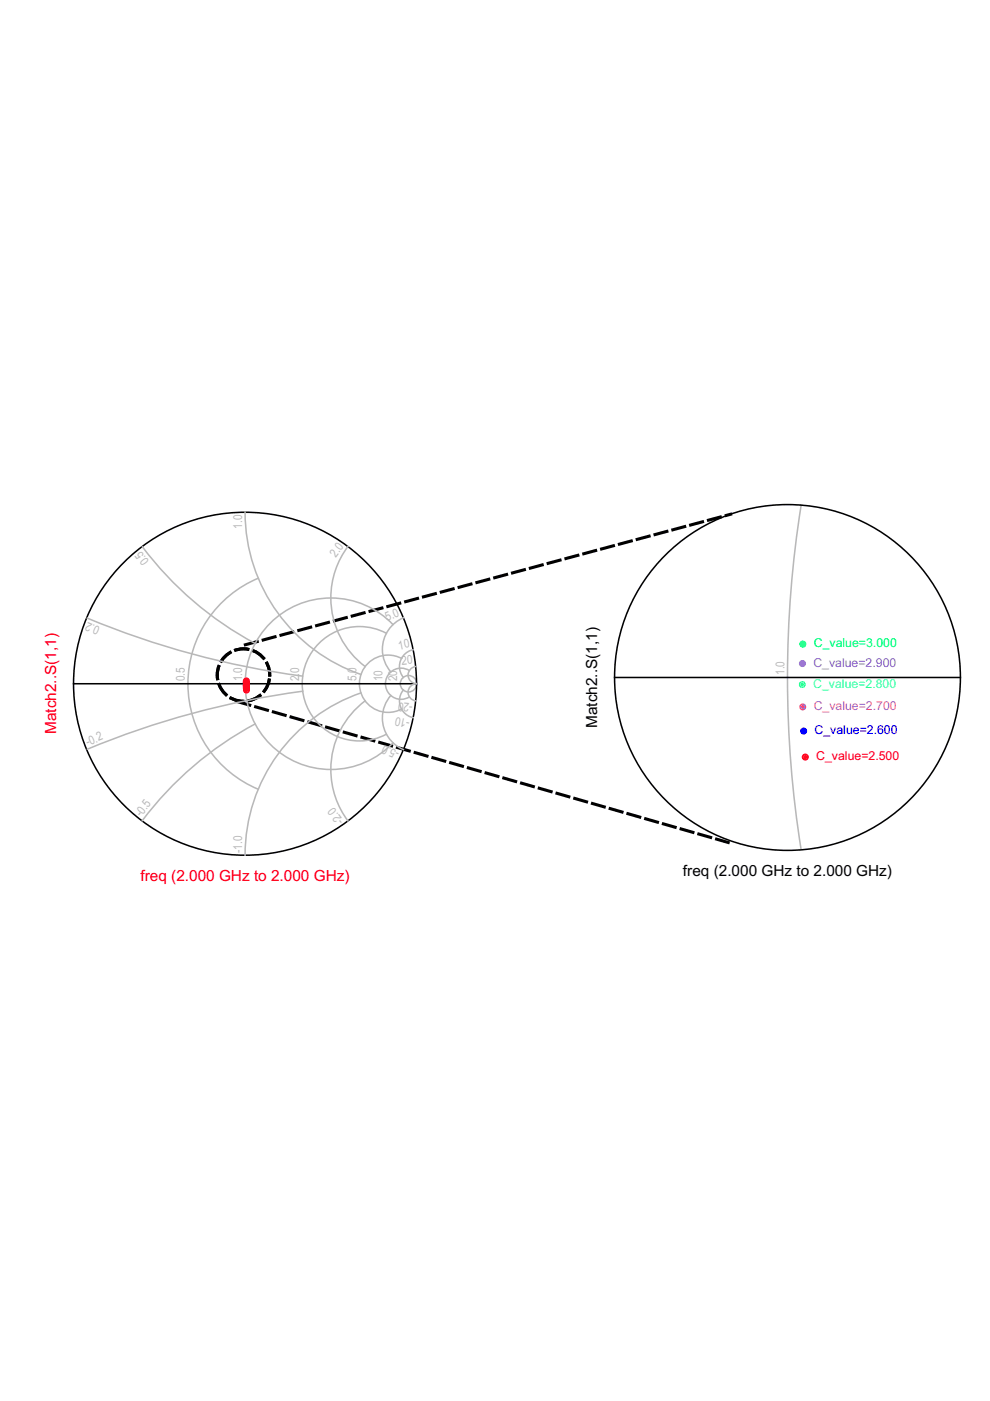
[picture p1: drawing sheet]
<svg xmlns="http://www.w3.org/2000/svg" width="210mm" height="297mm" viewBox="0 0 210 297" stroke-linecap="round" stroke-linejoin="round" font-family="sans-serif">
<path d="M52 136.7l102.9-27.7M50.4 148.8l104 29.8M57.2 143.1a5.6 5.6 0 0 0-8.1-4.9 5.6 5.6 0 0 0-.8 9.4 5.6 5.6 0 0 0 8.8-3.6l.1-.9" fill="none" stroke="#000" stroke-width=".65" stroke-dasharray="2.6 1.3"/>
<path d="M169.8 107.2a231.8 231.8 0 0 0 0 72.8" fill="none" stroke="#b8b8b8" stroke-width=".33"/>
<g fill="none" stroke="#000" stroke-width=".33">
<path d="M130.3 143.6h73.3"/>
<circle cx="167" cy="143.6" r="36.7"/>
</g>
<circle cx="170.7" cy="160.5" r=".42" fill="#f00"/>
<circle cx="170.7" cy="160.5" r=".58" fill="none" stroke="#f00" stroke-width=".33"/>
<circle cx="170.4" cy="155" r=".42" fill="#00f"/>
<circle cx="170.4" cy="155" r=".58" fill="none" stroke="#00f" stroke-width=".33"/>
<circle cx="170.2" cy="149.9" r=".42" fill="#f0f"/>
<circle cx="170.2" cy="149.9" r=".58" fill="none" stroke="#f0f" stroke-width=".33"/>
<circle cx="170.1" cy="145.1" r=".42" fill="#0ff"/>
<circle cx="170.1" cy="145.1" r=".58" fill="none" stroke="#0ff" stroke-width=".33"/>
<circle cx="170.1" cy="140.7" r=".42" fill="#7b68ee"/>
<circle cx="170.1" cy="140.7" r=".58" fill="none" stroke="#7b68ee" stroke-width=".33"/>
<circle cx="170.2" cy="136.6" r=".42" fill="#0f0"/>
<circle cx="170.2" cy="136.6" r=".58" fill="none" stroke="#0f0" stroke-width=".33"/>
<g fill="none" stroke="#b8b8b8" stroke-width=".33">
<path d="M30.2 116a73.1 73.1 0 0 0 23.9 20.4M52 108.6a36.4 36.4 0 0 0 24.5 34.4M73.8 115.9a18.2 18.2 0 0 0 3.6 25.4M18.5 131.1a180.6 180.6 0 0 0 45.6 12.2M54.8 122.6a24.2 24.2 0 0 0-15 22.4 24.2 24.2 0 0 0 14.9 22.3M81.9 134.3a12.1 12.1 0 0 0-17.8 10.7 12.1 12.1 0 0 0 17.8 10.7M83.3 132.4a18.2 18.2 0 0 0-25.9-.4 18.2 18.2 0 0 0 0 25.9 18.2 18.2 0 0 0 25.9-.4M85.1 139.6a6.1 6.1 0 0 0-8.9 5.4 6.1 6.1 0 0 0 8.9 5.3M85.5 131a7.3 7.3 0 0 0-2.6 11.5M87.6 137.7a3.6 3.6 0 0 0-2.1 5.9M54.1 153.5a73.1 73.1 0 0 0-23.9 20.5M64.2 146.6a180.7 180.7 0 0 0-45.7 12.2"/>
<path d="M76.5 146.9a36.4 36.4 0 0 0-24.5 34.4M77.4 148.6a18.2 18.2 0 0 0-3.6 25.4M82.9 147.5a7.3 7.3 0 0 0 2.6 11.4M85.5 146.3a3.6 3.6 0 0 0 2.1 5.9M86.8 142.2a3.3 3.3 0 0 0-5.1 2.8 3.3 3.3 0 0 0 5.1 2.8M88.1 141.3a1.82 1.82 0 0 0-1.6 1.9 1.82 1.82 0 0 0 1.8 1.7M88.3 145a1.82 1.82 0 0 0-1.8 1.7 1.82 1.82 0 0 0 1.6 1.9"/>
<circle cx="86.6" cy="145" r="1.75"/>
</g>
<g fill="none" stroke="#000" stroke-width=".33">
<path d="M15.6 145h72.7"/>
<circle cx="51.9" cy="145" r="36.4"/>
</g>
<g fill="#f00">
<circle cx="52.3" cy="146.3" r=".42"/>
<circle cx="52.2" cy="145.9" r=".42"/>
<circle cx="52.2" cy="145.5" r=".42"/>
<circle cx="52.2" cy="145.1" r=".42"/>
<circle cx="52.2" cy="144.7" r=".42"/>
<circle cx="52.2" cy="144.4" r=".42"/>
</g>
<g fill="none" stroke="#f00" stroke-width=".33">
<circle cx="52.2" cy="144.7" r=".58"/>
<circle cx="52.2" cy="145.1" r=".58"/>
<circle cx="52.2" cy="145.5" r=".58"/>
<circle cx="52.2" cy="144.4" r=".58"/>
<circle cx="52.2" cy="145.9" r=".58"/>
<circle cx="52.3" cy="146.3" r=".58"/>
</g>
<g font-size="3.3" fill="#f00">
<text x="11.9" y="155.6" transform="rotate(-90 11.9 155.6)">Match2..S(1,1)</text>
<text x="29.8" y="186.7">freq (2.000 GHz to 2.000 GHz)</text>
</g>
<g font-size="3.3">
<text x="126.6" y="154.3" transform="rotate(-90 126.6 154.3)">Match2..S(1,1)</text>
<text x="144.8" y="185.7">freq (2.000 GHz to 2.000 GHz)</text>
</g>
<g font-size="2.6" fill="#b8b8b8">
<text x="51.3" y="112.1" transform="rotate(-90 51.3 112.1)">1.0</text>
<text x="31.7" y="119" transform="rotate(-127 31.7 119)">0.5</text>
<text x="71.2" y="118.3" transform="rotate(-53 71.2 118.3)">2.0</text>
<text x="82.1" y="131.8" transform="rotate(-23 82.1 131.8)">5.0</text>
<text x="21.3" y="132.9" transform="rotate(-157 21.3 132.9)">0.2</text>
<text x="84.6" y="137.7" transform="rotate(-11 84.6 137.7)">10</text>
<text x="85.2" y="141" transform="rotate(-6 85.2 141)">20</text>
<text x="166.3" y="143.1" transform="rotate(-90 166.3 143.1)">1.0</text>
<text x="39.2" y="144.5" transform="rotate(-90 39.2 144.5)">0.5</text>
<text x="51.3" y="144.5" transform="rotate(-90 51.3 144.5)">1.0</text>
<text x="63.5" y="144.5" transform="rotate(-90 63.5 144.5)">2.0</text>
<text x="75.6" y="144.5" transform="rotate(-90 75.6 144.5)">5.0</text>
<text x="81.1" y="144.5" transform="rotate(-90 81.1 144.5)">10</text>
<text x="84.2" y="144.5" transform="rotate(-90 84.2 144.5)">20</text>
<text x="87.6" y="149.2" transform="rotate(-174 87.6 149.2)">-20</text>
<text x="87" y="152.7" transform="rotate(-169 87 152.7)">-10</text>
<text x="18.6" y="158.2" transform="rotate(-23 18.6 158.2)">-0.2</text>
<text x="84.8" y="159.3" transform="rotate(-157 84.8 159.3)">-5.0</text>
<text x="29.9" y="173.3" transform="rotate(-53 29.9 173.3)">-0.5</text>
<text x="73" y="174" transform="rotate(-127 73 174)">-2.0</text>
<text x="51.3" y="180.8" transform="rotate(-90 51.3 180.8)">-1.0</text>
</g>
<text font-size="2.6" fill="#0f0" x="172.6" y="137.2">C_value=3.000</text>
<text font-size="2.6" fill="#7b68ee" x="172.5" y="141.4">C_value=2.900</text>
<text font-size="2.6" fill="#0ff" x="172.4" y="145.8">C_value=2.800</text>
<text font-size="2.6" fill="#f0f" x="172.5" y="150.6">C_value=2.700</text>
<text font-size="2.6" fill="#00f" x="172.7" y="155.7">C_value=2.600</text>
<text font-size="2.6" fill="#f00" x="173.1" y="161.2">C_value=2.500</text>
</svg>
